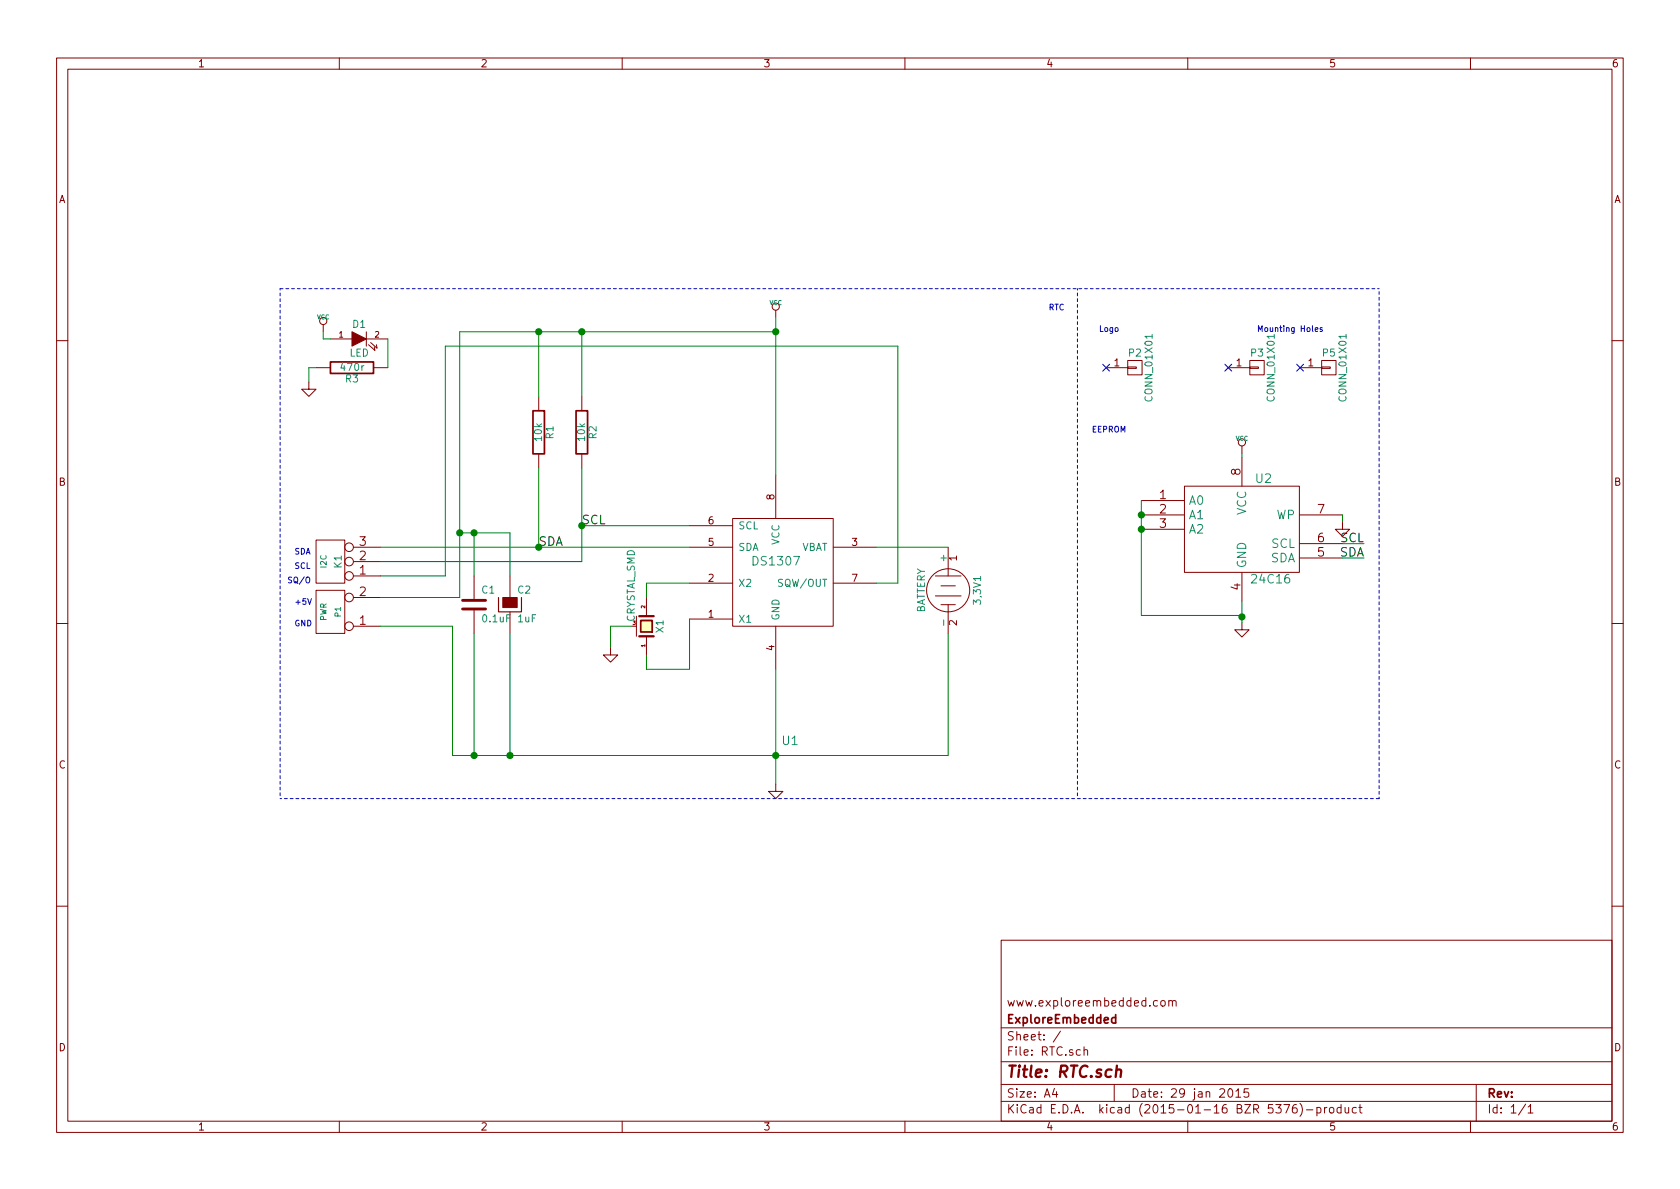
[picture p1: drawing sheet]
<svg xmlns="http://www.w3.org/2000/svg" width="297mm" height="210mm" viewBox="0 0 297 210" stroke-linecap="round" stroke-linejoin="round" font-family="sans-serif">
<g fill="none" stroke="#840000" stroke-width=".18">
<path d="M10 10.3h277v189.9h-277zM12 12.2h273v186.1h-273zM60 10.3v1.9M110 10.3v1.9M160 10.3v1.9M210 10.3v1.9M260 10.3v1.9M57.1 57.4v1.3M58.4 59.9h3.8M64.8 58.7v2.5M64.8 59.9h3.8M137.2 54.9v1.2"/>
<path d="M10 60.2h2M54.6 67.6v1.2h1.3l-1.3 1.3-1.3-1.3h1.3M55.9 65h2.5M65.2 61l1.1 1-.1-.7M65.5 60.6l1.2 1-.2-.6M66 65h2.6M95.2 70.1v2.5M102.9 70.1v2.5M195.6 65h3.8M199.4 64.9h1.5v.2h-1.5zM199.4 63.7h2.5v2.6h-2.5zM217.2 65h3.8"/>
<path d="M219.6 78.9v1.2M221 64.9h1.5v.2h-1.5zM221 63.7h2.5v2.6h-2.5zM229.9 65h3.8M233.7 64.9h1.5v.2h-1.5zM233.7 63.7h2.5v2.6h-2.5zM285 60.2h2M55.9 95.5h5.1v7.6h-5.1zM62.5 99.3h4.8M62.5 96.8h4.8M95.2 80.3v2.5M102.9 80.3v2.5"/>
<path d="M121.9 96.8h7.6M121.9 93h7.6M129.5 91.7h17.8v19h-17.8zM137.2 84.1v7.6M147.3 96.8h7.6M167.6 96.8v5M201.8 88.5h7.6M201.8 91.1h7.6M201.8 93.6h7.6M209.4 86h20.3v15.2h-20.3zM219.6 80.9v5.1M229.7 91.1h7.7"/>
<path d="M229.7 98.7h7.7M229.7 96.1h7.7M237.4 92.3v1.3h1.2l-1.2 1.3-1.3-1.3h1.3M10 110.3h2M55.9 104.4h5.1v7.6h-5.1zM62.5 101.8h4.8M62.5 110.7h4.8M62.5 105.7h4.8M83.8 101.8v4.4M83.8 107.7v4.3M90.2 101.8v3.9M90.2 108.2v3.8"/>
<path d="M107.9 114.5v1.3h1.3l-1.3 1.3-1.2-1.3h1.2M112.5 109v3.5M114.3 105.7v3.3M114.3 112.5v3.3M121.9 109.5h7.6M121.9 103.1h7.6M137.2 110.7v7.7M147.3 103.1h7.6M165.4 101.8h4.5M165.4 105.4h4.5M166.4 103.6h2.5M166.4 106.9h2.5"/>
<path d="M167.6 106.9v5.1M219.6 110.1v1.3h1.3l-1.3 1.2-1.3-1.2h1.3M219.6 101.2v5.1M285 110.3h2M137.2 138.7v1.2h1.2l-1.2 1.3-1.3-1.3h1.3M10 160.2h2M177 166.3h108v32h-108zM205.3 177.1l.2-.2 .4 .2 .1 .5-.1 .2-.4 .1-.2-.1zM206.7 177.1l.2-.2 .3 .1 .1 .9M206.7 176.9v1M207.3 177.1a.36 .36 0 0 1 .3-.2 .36 .36 0 0 1 .3 .2v.8M285 160.2h2"/>
<path d="M60 198.3v1.9M110 198.3v1.9M160 198.3v1.9M177 194.8h108M177 191.8h108M177 187.8h108M177 181.8h108M186.4 192.5l-.3 1h.9M186.8 193v1M187.5 182.3l-1.3 2M191.7 185.7l.2-.1 .4 .1v.9M191.7 185.1v1.5"/>
<path d="M197 191.8v3M210 198.3v1.9M217.2 192.7l.2-.2a.81 .81 0 0 1 .6 .6 .81 .81 0 0 1-.2 .8l-.2 .1a.79 .79 0 0 1-.4-1.3zM218.5 193l.4-.5v1.5M218.5 194h.9M220.7 192.5h-.7l-.1 .7 .3-.1 .4 .1 .2 .2-.1 .5-.2 .1-.6-.1M227 195.3h1l-.6 1.5M229.2 195.3a.59 .59 0 0 0-.7 .7l.1 .7 .2 .1 .5-.1 .1-.5-.2-.2-.4-.1-.3 .3M229.8 195.1a1.71 1.71 0 0 1 0 2.3M231 196.3h1.1M232.8 195.9l.5-.1 .3 .3-.2 .6h-.6M232.8 195.8v1.5"/>
<path d="M234.2 195.8v1M234.6 195.8l-.4 .3M235.1 196l.2-.2 .5 .2v.5l-.1 .2-.4 .1-.2-.1zM237.1 195.9l-.4-.1-.3 .3 .1 .6 .2 .1 .4-.1M237.1 195.3v1.5M237.8 195.8l.1 .9 .4 .1 .2-.1M238.5 195.8v1M239.8 195.9l-.4-.1-.3 .3 .1 .6 .2 .1 .4-.1M240.3 195.8h.5M240.5 195.3v1.3l.3 .2M260 198.3v1.9M261 191.8v6.5"/>
<path d="M269.7 195.2l-1.2 2M270.2 195.8l.4-.5v1.5M270.2 196.8h.8"/>
<circle cx="57.1" cy="56.8" r=".63"/>
<circle cx="137.2" cy="54.2" r=".63"/>
<circle cx="219.6" cy="78.2" r=".63"/>
<circle cx="61.7" cy="99.3" r=".76"/>
<circle cx="61.7" cy="96.8" r=".76"/>
<circle cx="61.7" cy="101.8" r=".76"/>
<circle cx="61.7" cy="105.7" r=".76"/>
<circle cx="61.7" cy="110.7" r=".76"/>
<circle cx="167.6" cy="104.4" r="3.8"/>
</g>
<path d="M113 112.5h2.6M113 109h2.6M197.4 189.3a.52 .52 0 0 1 .8 .1l-.1 1" fill="none" stroke="#840000" stroke-width=".41"/>
<path d="M58.4 64h7.6v2h-7.6zM94.2 72.6h2.1v7.7h-2.1zM101.9 72.6h2v7.7h-2zM113.3 109.7h2v2.1h-2zM197.3 179.4v1.5M197.3 180l-.5-.1-.3 .3 .1 .6 .2 .1 .5-.1" fill="none" stroke="#840000" stroke-width=".3"/>
<path d="M81.8 107.7h4.1M81.8 106.2h4.1" fill="none" stroke="#840000" stroke-width=".51"/>
<path d="M88.1 105.7v2.5h4.1v-2.5" fill="none" stroke="#840000" stroke-width=".2"/>
<g fill="#840000" stroke="#840000" stroke-width=".18">
<path d="M88.9 105.7h2.5v1.7h-2.5z"/>
<path d="M62.2 58.7l2.6 1.2-2.6 1.3z"/>
</g>
<g fill="none" stroke="#008400" stroke-width=".18">
<path d="M57.1 58.7v1.2h1.3M68.6 59.9v5.1M95.2 58.7v11.4M102.9 58.7v11.4M137.2 56.1v28M137.2 58.7h-55.9v47h-14M55.9 65h-1.3v2.6M67.3 96.8h54.6M81.3 94.2h8.9v7.6M83.8 94.2v7.6M95.2 82.8v14M102.9 82.8v16.5h-35.6"/>
<path d="M102.9 93h19M154.9 96.8h12.7M201.8 88.5v20.3h17.8M219.6 80.1v.8M237.4 98.7h3.8M237.4 91.1v1.2M237.4 96.1h3.8M67.3 101.8h11.4v-40.6h80v41.9h-3.8M67.3 110.7h12.7v22.9h87.6v-21.6M83.8 112v21.6M90.2 112v21.6M111.8 110.7h-3.9v3.8"/>
<path d="M121.9 103.1h-7.6v2.6M121.9 109.5v8.9h-7.6v-2.6M137.2 118.4v20.3M219.6 106.3v3.8"/>
</g>
<g fill="#008400" stroke="#008400" stroke-width=".25">
<circle cx="81.3" cy="94.2" r=".51"/>
<circle cx="137.2" cy="58.7" r=".51"/>
<circle cx="90.2" cy="133.6" r=".51"/>
<circle cx="102.9" cy="58.7" r=".51"/>
<circle cx="95.3" cy="58.7" r=".51"/>
<circle cx="83.8" cy="94.2" r=".51"/>
<circle cx="83.8" cy="133.6" r=".51"/>
<circle cx="137.2" cy="133.6" r=".51"/>
<circle cx="201.8" cy="93.6" r=".51"/>
<circle cx="201.8" cy="91.1" r=".51"/>
<circle cx="219.6" cy="109.1" r=".51"/>
</g>
<path d="M49.5 51v90.2M190.5 51v90.2M243.8 51h-194.3M49.5 141.2h194.3M243.8 141.2v-90.2" fill="none" stroke="#0000c2" stroke-width=".18" stroke-dasharray=".5" stroke-dashoffset=".3"/>
<path d="M113.3 109.7h2v2.1h-2z" fill="#ffffc2" stroke="#ffffc2" stroke-width=".25"/>
<path d="M195 64.4l1.2 1.2M196.2 64.4l-1.2 1.2M216.6 64.4l1.2 1.2M217.8 64.4l-1.2 1.2M229.3 64.4l1.2 1.2M230.5 64.4l-1.2 1.2" fill="none" stroke="#000084" stroke-width=".18"/>
<path d="M232.5 58.3l.5-.1v-.2l-.3-.1-.2 .2 .1 .5h.4M233.8 58l-.3-.1-.1 .2 .1 .2h.3v.3h-.4" fill="none" stroke="#0000c2" stroke-width=".18"/>
<text font-size="2.8" fill="#840000" x="178" y="190.5">Title: RTC.sch</text>
<g font-size="2.1" fill="#840000">
<text x="205" y="88.3">1</text>
<text x="219.3" y="84" transform="rotate(-90 219.3 84)">8</text>
<text x="205" y="90.8">2</text>
<text x="205" y="93.3">3</text>
<text x="233" y="95.9">6</text>
<text x="233" y="90.8">7</text>
<text x="63.6" y="101.6">1</text>
<text x="63.6" y="99.1">2</text>
<text x="63.6" y="96.5">3</text>
<text x="233" y="98.4">5</text>
<text x="63.6" y="105.4">2</text>
<text x="219.3" y="104.3" transform="rotate(-90 219.3 104.3)">4</text>
<text x="63.6" y="110.5">1</text>
<text x="178" y="178">www.exploreembedded.com</text>
<text x="178" y="184">Sheet: /</text>
<text x="178" y="181">ExploreEmbedded</text>
<text x="178" y="186.7">File: RTC.sch</text>
<text x="178" y="196.9">KiCad E.D.A. kicad (2015-01-16 BZR 5376)-product</text>
<text x="178" y="194.1">Size: A4</text>
<text x="200" y="194.1">Date: 29 jan 2015</text>
<text x="263" y="194.1">Rev:</text>
<text x="263" y="196.9">Id: 1/1</text>
</g>
<g font-size="2.1" fill="#008484">
<text x="210.2" y="89.3">A0</text>
<text x="222" y="85.4">U2</text>
<text x="210.2" y="91.8">A1</text>
<text x="210.2" y="94.4">A2</text>
<text x="220.3" y="91.2" transform="rotate(-90 220.3 91.2)">VCC</text>
<text x="225.6" y="91.8">WP</text>
<text x="133.3" y="100">DS1307</text>
<text x="220.3" y="100.5" transform="rotate(-90 220.3 100.5)">GND</text>
<text x="224.5" y="99.4">SDA</text>
<text x="224.7" y="96.9">SCL</text>
<text x="221.5" y="103.2">24C16</text>
<text x="138.4" y="131.7">U1</text>
</g>
<g font-size="2.1">
<text x="102.9" y="92.7">SCL</text>
<text x="236.9" y="95.9">SCL</text>
<text x="95.2" y="96.5">SDA</text>
<text x="236.7" y="98.4">SDA</text>
</g>
<g font-size="1.8" fill="#840000">
<text x="35" y="11.9">1</text>
<text x="85" y="11.9">2</text>
<text x="135" y="11.9">3</text>
<text x="185" y="11.9">4</text>
<text x="235" y="11.9">5</text>
<text x="285" y="11.9">6</text>
<text x="10.4" y="35.9">A</text>
<text x="285.4" y="35.9">A</text>
<text x="197" y="64.8">1</text>
<text x="218.6" y="64.8">1</text>
<text x="231.3" y="64.8">1</text>
<text x="10.4" y="85.9">B</text>
<text x="136.9" y="88.4" transform="rotate(-90 136.9 88.4)">8</text>
<text x="285.4" y="85.9">B</text>
<text x="125.2" y="92.7">6</text>
<text x="125.2" y="96.5">5</text>
<text x="150.6" y="96.5">3</text>
<text x="169.2" y="99.2" transform="rotate(-90 169.2 99.2)">1</text>
<text x="125.2" y="102.9">2</text>
<text x="150.6" y="102.9">7</text>
<text x="125.2" y="109.2">1</text>
<text x="169.2" y="110.6" transform="rotate(-90 169.2 110.6)">2</text>
<text x="136.9" y="115" transform="rotate(-90 136.9 115)">4</text>
<text x="10.4" y="135.9">C</text>
<text x="285.4" y="135.9">C</text>
<text x="10.4" y="185.9">D</text>
<text x="285.4" y="185.9">D</text>
<text x="35" y="199.9">1</text>
<text x="85" y="199.9">2</text>
<text x="135" y="199.9">3</text>
<text x="185" y="199.9">4</text>
<text x="235" y="199.9">5</text>
<text x="285" y="199.9">6</text>
</g>
<g font-size="1.8" fill="#008484">
<text x="62.4" y="58">D1</text>
<text x="60.4" y="65.6">470r</text>
<text x="61.7" y="63">LED</text>
<text x="199.6" y="63">P2</text>
<text x="221.2" y="63">P3</text>
<text x="233.9" y="63">P5</text>
<text x="61.1" y="67.6">R3</text>
<text x="203.8" y="70.7" transform="rotate(-90 203.8 70.7)">CONN_01X01</text>
<text x="225.3" y="70.7" transform="rotate(-90 225.3 70.7)">CONN_01X01</text>
<text x="238" y="70.7" transform="rotate(-90 238 70.7)">CONN_01X01</text>
<text x="95.8" y="77.9" transform="rotate(-90 95.8 77.9)">10k</text>
<text x="97.8" y="77.6" transform="rotate(-90 97.8 77.6)">R1</text>
<text x="103.4" y="77.9" transform="rotate(-90 103.4 77.9)">10k</text>
<text x="105.5" y="77.6" transform="rotate(-90 105.5 77.6)">R2</text>
<text x="130.6" y="93.6">SCL</text>
<text x="60.4" y="100.4" transform="rotate(-90 60.4 100.4)">K1</text>
<text x="130.6" y="97.4">SDA</text>
<text x="137.8" y="96.4" transform="rotate(-90 137.8 96.4)">VCC</text>
<text x="141.5" y="97.4">VBAT</text>
<text x="167.4" y="99.2" transform="rotate(-90 167.4 99.2)">+</text>
<text x="85.2" y="104.9">C1</text>
<text x="91.6" y="104.9">C2</text>
<text x="130.6" y="103.8">X2</text>
<text x="137.8" y="103.8">SQW/OUT</text>
<text x="173.4" y="106.7" transform="rotate(-90 173.4 106.7)">3,3V1</text>
<text x="85.4" y="110">0.1uF</text>
<text x="91.6" y="110">1uF</text>
<text x="112.2" y="110.2" transform="rotate(-90 112.2 110.2)">CRYSTAL_SMD</text>
<text x="117.3" y="111.8" transform="rotate(-90 117.3 111.8)">X1</text>
<text x="130.6" y="110.1">X1</text>
<text x="137.8" y="109.7" transform="rotate(-90 137.8 109.7)">GND</text>
<text x="163.5" y="108.6" transform="rotate(-90 163.5 108.6)">BATTERY</text>
<text x="167.4" y="110.4" transform="rotate(-90 167.4 110.4)">-</text>
</g>
<g font-size="1.4" fill="#840000">
<text x="59.9" y="59.7">1</text>
<text x="66.3" y="59.7">2</text>
</g>
<g font-size="1.4" fill="#0000c2">
<text x="185.4" y="54.9">RTC</text>
<text x="194.3" y="58.7">Logo</text>
<text x="222.2" y="58.7">Mounting Holes</text>
<text x="193" y="76.4">EEPROM</text>
<text x="52.1" y="100.6">SCL</text>
<text x="52.1" y="98">SDA</text>
<text x="50.8" y="103.1">SQ/O</text>
<text x="52.1" y="106.9">+5V</text>
<text x="52.1" y="110.7">GND</text>
</g>
<g font-size="1.4" fill="#008484">
<text x="57.7" y="100.4" transform="rotate(-90 57.7 100.4)">I2C</text>
<text x="57.7" y="109.8" transform="rotate(-90 57.7 109.8)">PWR</text>
<text x="60.3" y="109.1" transform="rotate(-90 60.3 109.1)">P1</text>
</g>
<g font-size="1.1" fill="#008484">
<text x="136" y="53.9">VCC</text>
<text x="56" y="56.5">VCC</text>
<text x="218.5" y="77.9">VCC</text>
</g>
<g font-size=".9" fill="#840000">
<text x="114" y="107.5" transform="rotate(-90 114 107.5)">2</text>
<text x="111.9" y="110.5">3</text>
<text x="114" y="114.4" transform="rotate(-90 114 114.4)">1</text>
</g>
</svg>
